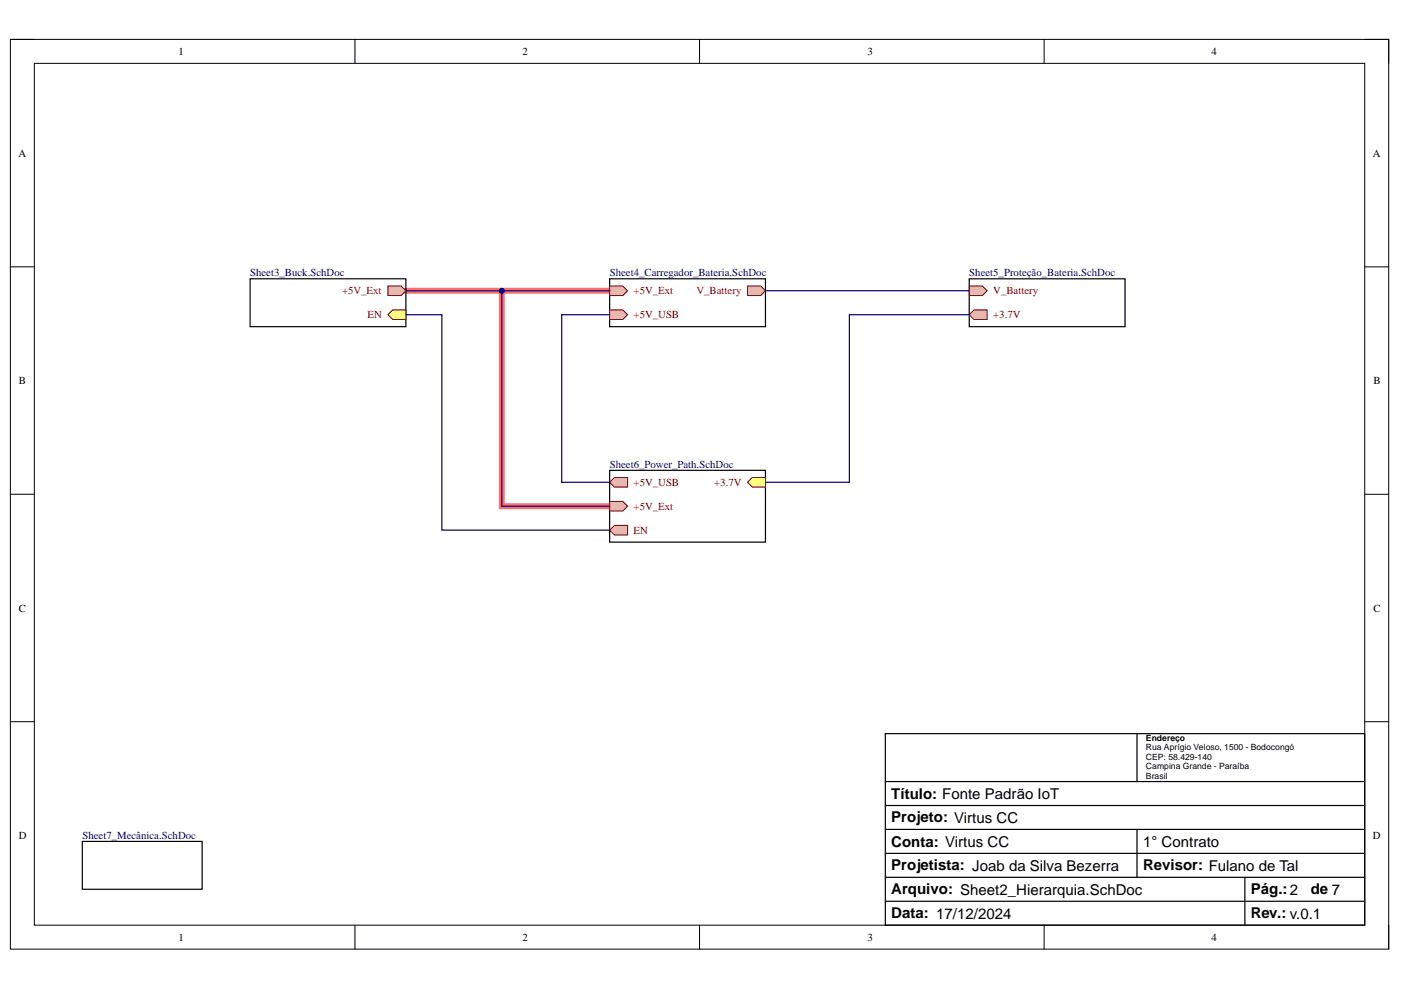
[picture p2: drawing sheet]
<svg xmlns="http://www.w3.org/2000/svg" width="297mm" height="210mm" viewBox="0 0 297 210" stroke-linecap="round" stroke-linejoin="round" font-family="sans-serif">
<path d="M2.2 8.4h292.2v192.8h-292.2z" fill="none" stroke="#000" stroke-width=".21"/>
<path d="M7.3 13.4h282v182.8h-282z" fill-rule="evenodd" fill="#fff"/>
<g fill="none" stroke="#000" stroke-width=".21">
<path d="M2.2 8.4h5.1M7.3 13.4h282v182.8h-282zM75.3 8.4v5M148.3 8.4v5M221.4 8.4v5M289.3 8.4h5.1v5M2.2 56.6h5.1M289.3 56.6h5.1M2.2 104.8h5.1M289.3 104.8h5.1M2.2 153h5.1M289.3 153h5.1"/>
<path d="M75.3 196.2v5M148.3 196.2v5M221.4 196.2v5M294.4 196.2v5"/>
</g>
<path d="M86.1 61.6h43.2M106.4 61.6v45.7h22.9" fill="none" stroke="#ff6e6e" stroke-width="1.3"/>
<path d="M53 59.1h33.1v10.2h-33.1zM187.7 155.6h101.6v40.6h-101.6zM241.1 155.6v10.1M187.7 175.9h101.6M187.7 170.8h101.6M187.7 165.7h101.6M241.1 175.9v10.1M187.7 191.1h101.6M187.7 186h101.6M187.7 180.9h101.6M263.9 186v10.2" fill="none" stroke="#000" stroke-width=".25"/>
<path d="M82.2 66.7l1.1-1h2.8v2h-2.8z" fill-rule="evenodd" fill="#ffff80"/>
<path d="M82.2 66.7l1.1-1h2.8v2h-2.8z" fill="none" stroke="#800000" stroke-width=".21"/>
<path d="M82.2 60.6h2.8l1.1 1-1.1 1.1h-2.8z" fill-rule="evenodd" fill="#e6b8af"/>
<path d="M82.2 60.6h2.8l1.1 1-1.1 1.1h-2.8z" fill="none" stroke="#800000" stroke-width=".21"/>
<path d="M129.3 59.1h33v10.2h-33z" fill="none" stroke="#000" stroke-width=".25"/>
<path d="M129.3 60.6h2.8l1 1-1 1.1h-2.8z" fill-rule="evenodd" fill="#e6b8af"/>
<path d="M129.3 60.6h2.8l1 1-1 1.1h-2.8z" fill="none" stroke="#800000" stroke-width=".21"/>
<path d="M129.3 65.7h2.8l1 1-1 1h-2.8z" fill-rule="evenodd" fill="#e6b8af"/>
<path d="M129.3 65.7h2.8l1 1-1 1h-2.8z" fill="none" stroke="#800000" stroke-width=".21"/>
<path d="M158.5 60.6h2.8l1 1-1 1.1h-2.8z" fill-rule="evenodd" fill="#e6b8af"/>
<path d="M158.5 60.6h2.8l1 1-1 1.1h-2.8z" fill="none" stroke="#800000" stroke-width=".21"/>
<path d="M205.5 59.1h33v10.2h-33z" fill="none" stroke="#000" stroke-width=".25"/>
<path d="M205.5 60.6h2.8l1 1-1 1.1h-2.8z" fill-rule="evenodd" fill="#e6b8af"/>
<path d="M205.5 60.6h2.8l1 1-1 1.1h-2.8z" fill="none" stroke="#800000" stroke-width=".21"/>
<path d="M205.5 66.7l1-1h2.8v2h-2.8z" fill-rule="evenodd" fill="#e6b8af"/>
<path d="M205.5 66.7l1-1h2.8v2h-2.8z" fill="none" stroke="#800000" stroke-width=".21"/>
<path d="M129.3 99.7h33v15.2h-33z" fill="none" stroke="#000" stroke-width=".25"/>
<path d="M158.5 102.3l1-1.1h2.8v2.1h-2.8z" fill-rule="evenodd" fill="#ffff80"/>
<path d="M158.5 102.3l1-1.1h2.8v2.1h-2.8z" fill="none" stroke="#800000" stroke-width=".21"/>
<path d="M129.3 106.3h2.8l1 1-1 1h-2.8z" fill-rule="evenodd" fill="#e6b8af"/>
<path d="M129.3 106.3h2.8l1 1-1 1h-2.8z" fill="none" stroke="#800000" stroke-width=".21"/>
<path d="M129.3 102.3l1-1.1h2.8v2.1h-2.8z" fill-rule="evenodd" fill="#e6b8af"/>
<path d="M129.3 102.3l1-1.1h2.8v2.1h-2.8z" fill="none" stroke="#800000" stroke-width=".21"/>
<path d="M129.3 112.4l1-1h2.8v2h-2.8z" fill-rule="evenodd" fill="#e6b8af"/>
<path d="M129.3 112.4l1-1h2.8v2h-2.8z" fill="none" stroke="#800000" stroke-width=".21"/>
<path d="M86.1 66.7h7.6v45.7h35.6M86.1 61.6h43.2" fill="none" stroke="#000080" stroke-width=".25"/>
<circle cx="106.4" cy="61.6" r=".51" fill="#000080"/>
<circle cx="106.4" cy="61.6" r=".51" fill="none" stroke="#000080" stroke-width=".21"/>
<path d="M106.4 61.6v45.7h22.9M129.3 66.7h-10.2v35.6h10.2" fill="none" stroke="#000080" stroke-width=".25"/>
<circle cx="106.4" cy="61.6" r=".51" fill="#000080"/>
<circle cx="106.4" cy="61.6" r=".51" fill="none" stroke="#000080" stroke-width=".21"/>
<path d="M162.3 61.6h43.2M205.5 66.7h-25.4v35.6h-17.8" fill="none" stroke="#000080" stroke-width=".25"/>
<path d="M17.5 178.4h25.4v10.1h-25.4z" fill="none" stroke="#000" stroke-width=".25"/>
<g font-size="3.2">
<text x="189" y="169.3">Título: Fonte Padrão IoT</text>
<text x="189" y="174.4">Projeto: Virtus CC</text>
<text x="189" y="179.5">Conta: Virtus CC</text>
<text x="242.3" y="179.6">1° Contrato</text>
<text x="189" y="184.6">Projetista: Joab da Silva Bezerra</text>
<text x="242.3" y="184.6">Revisor: Fulano de Tal</text>
<text x="189" y="189.6">Arquivo: Sheet2_Hierarquia.SchDoc</text>
<text x="265.2" y="189.6">Pág.:2</text>
<text x="277.9" y="189.6">de 7</text>
<text x="189" y="194.7">Data: 17/12/2024</text>
<text x="265.2" y="194.7">Rev.: v.0.1</text>
</g>
<g font-size="2.3">
<text x="37.8" y="11.7">1</text>
<text x="110.7" y="11.7">2</text>
<text x="183.9" y="11.7">3</text>
<text x="256.8" y="11.7">4</text>
<text x="3.9" y="33.2">A</text>
<text x="291.1" y="33.2">A</text>
<text x="4" y="81.4">B</text>
<text x="291.2" y="81.4">B</text>
<text x="4" y="129.7">C</text>
<text x="291.2" y="129.7">C</text>
<text x="4" y="177.9">D</text>
<text x="291.1" y="177.9">D</text>
<text x="37.8" y="199.5">1</text>
<text x="110.7" y="199.5">2</text>
<text x="183.9" y="199.5">3</text>
<text x="256.8" y="199.5">4</text>
</g>
<g font-size="2.3" fill="#000080">
<text x="53" y="58.6">Sheet3_Buck.SchDoc</text>
<text x="129.3" y="58.6">Sheet4_Carregador_Bateria.SchDoc</text>
<text x="205.5" y="58.6">Sheet5_Proteção_Bateria.SchDoc</text>
<text x="129.3" y="99.2">Sheet6_Power_Path.SchDoc</text>
<text x="17.5" y="177.9">Sheet7_Mecânica.SchDoc</text>
</g>
<g font-size="2.3" fill="#800000">
<text x="72.5" y="62.4">+5V_Ext</text>
<text x="134.3" y="62.4">+5V_Ext</text>
<text x="147.7" y="62.4">V_Battery</text>
<text x="210.6" y="62.4">V_Battery</text>
<text x="77.9" y="67.5">EN</text>
<text x="134.3" y="67.5">+5V_USB</text>
<text x="210.6" y="67.5">+3.7V</text>
<text x="134.3" y="103">+5V_USB</text>
<text x="151.4" y="103">+3.7V</text>
<text x="134.3" y="108.1">+5V_Ext</text>
<text x="134.3" y="113.1">EN</text>
</g>
<g font-size="1.8">
<text x="243" y="157.1">Endereço</text>
<text x="243" y="159.1">Rua Aprígio Veloso, 1500 - Bodocongó</text>
<text x="243" y="161.1">CEP: 58.429-140</text>
<text x="243" y="163.1">Campina Grande - Paraíba</text>
<text x="243" y="165.2">Brasil</text>
</g>
</svg>
